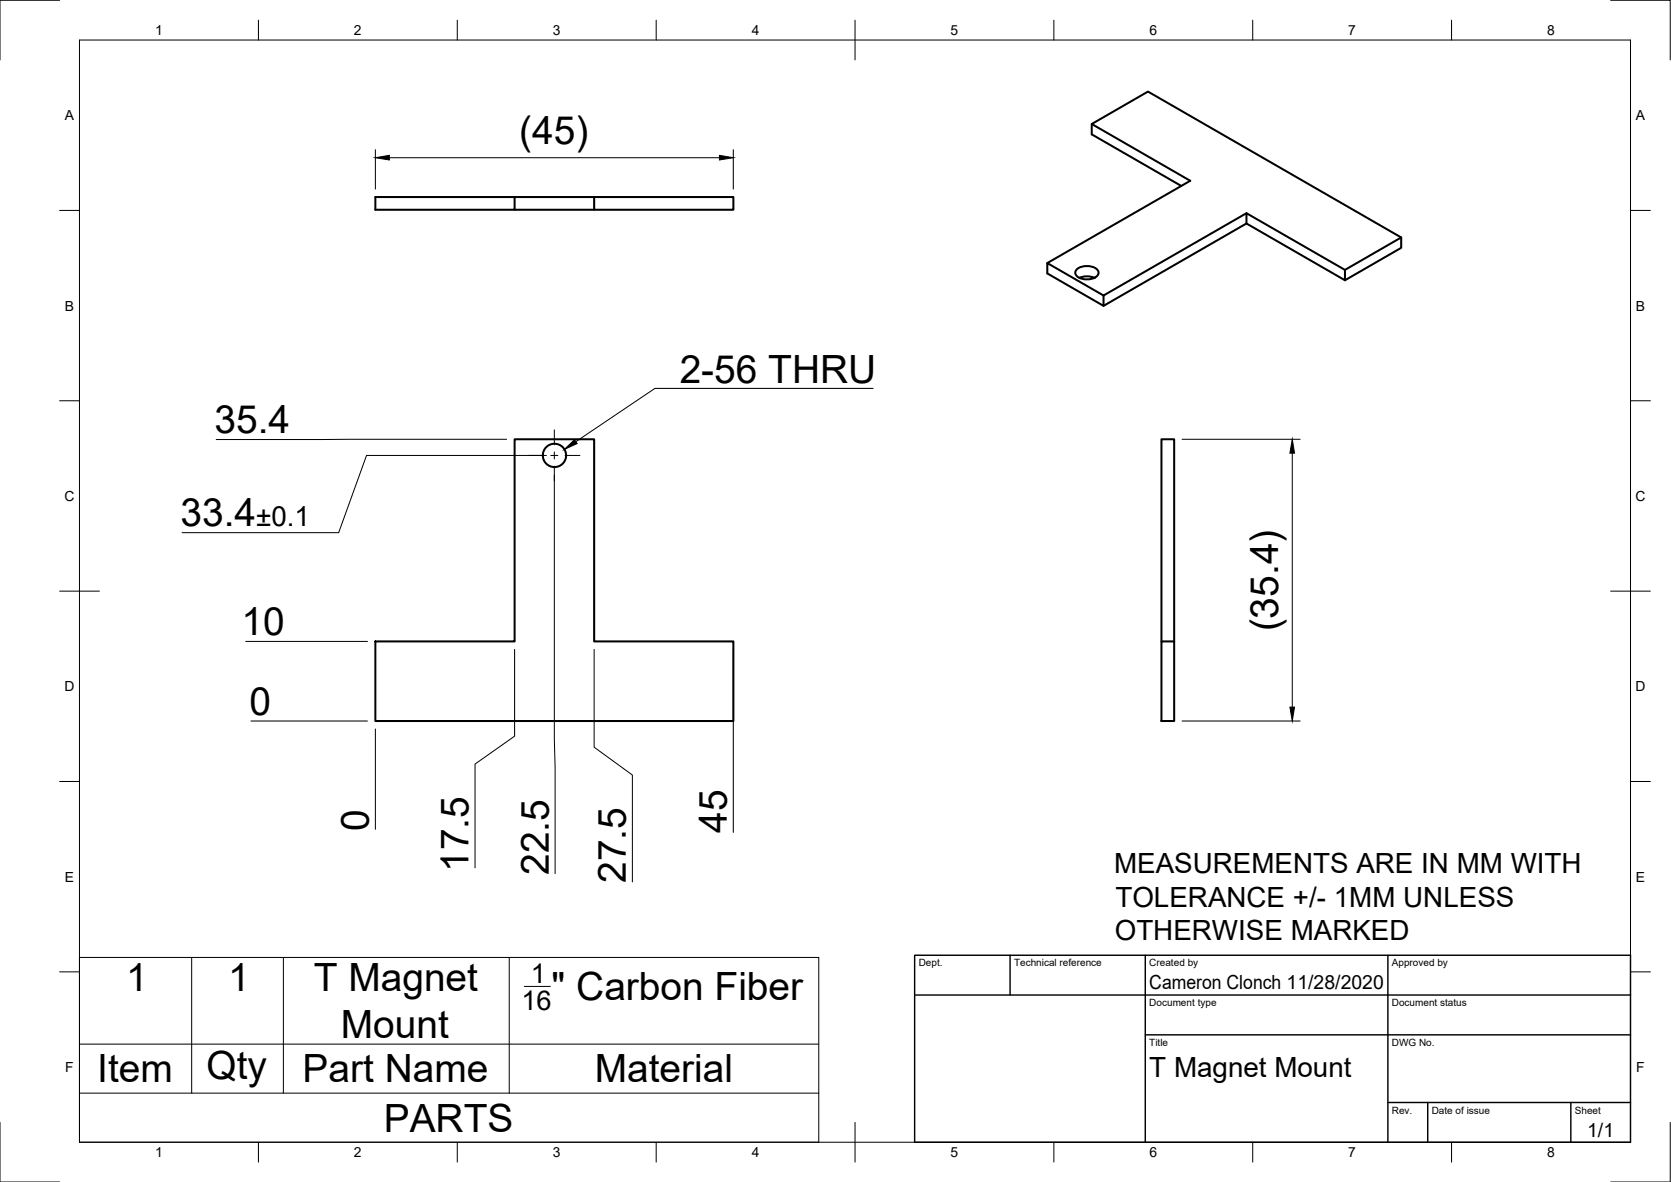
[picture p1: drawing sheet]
<svg xmlns="http://www.w3.org/2000/svg" width="420mm" height="297mm" viewBox="0 0 420 297" stroke-linecap="round" stroke-linejoin="round" font-family="sans-serif">
<!-- layer: Visible -->
<g fill="none" stroke="#000" stroke-width=".51">
<path d="M274.5 31.2l24.8 14.2-36 20.7M129.4 49.5h-35v3.2h35v-3.2h20M129.4 52.7h20M149.4 49.5h35v3.2h-35zM297 46.7l-22.5-12.9v-2.6l14.1-8.2 63.7 36.7v2.6l-14.1 8.1M313.4 56.2l24.8 14.2v-2.6l14.1-8.1M313.4 53.6l-35.9 20.7v2.6l-14.2-8.2v-2.6l14.2 8.2M270.7 67.7a4 4 0 0 1 5.4 .4 1.76 1.76 0 0 1-1.9 2l-1.2 .1a2.48 2.48 0 0 1-2.6-1.7zM271.4 69.8l1.9-.4 1.9 .4M338.2 67.8l-24.8-14.2v2.6l-35.9 20.7M129.4 110.4h20v50.8h35v20h-90v-20h35zM292 161.2h3.2v20h-3.2z"/>
<path d="M292 161.2v-50.8h3.2v50.8"/>
<circle cx="139.4" cy="114.4" r="2.93"/>
</g>
<!-- layer: Border -->
<g fill="none" stroke="#000" stroke-width=".25">
<path d="M15 .1h-15v15M20 10.1h390v276.9h-390zM65 5.1v5M115 5.1v5M165 5.1v5M215 5.1v10M265 5.1v5M315 5.1v5M365 5.1v5M405 .1h15v15M15 52.9h5M410 52.9h5"/>
<path d="M15 100.7h5M410 100.7h5M15 148.6h10M405 148.6h10M15 196.4h5M410 196.4h5M15 244.2h5M410 244.2h5M0 282.1v14.9h15M65 287v5M115 287v5M165 287v5"/>
<path d="M215 282.1v9.9M265 287v5M315 287v5M365 287v5M420 282.1v14.9h-15"/>
</g>
<!-- layer: TitleBlock -->
<path d="M230 240.1h180v46.9h-180zM230 250h180M254 240.1v9.9M288 240.1v46.9M349 240.1v46.9M288 260.1h122M349 277.1h61M359 277.1v9.9M395 277.1v9.9" fill="none" stroke="#000" stroke-width=".36"/>
<!-- layer: Dimensions -->
<g fill="none" stroke="#000" stroke-width=".25">
<path d="M94.4 37.6v9.9M97.9 39.6h83M184.4 37.6v9.9M127.4 110.4l-73 .1M137.4 114.5h-45.2l-7 19.4h-39.4M139.4 119.4v66.3l.2 7v26.8M297.2 110.4h29.7M324.9 113.9v63.8M61.8 161.2h30.6M129.4 163.2v21.8l-10 7v26.1M149.4 163.2v24.6l9.6 7v26.8M184.4 163.2v46"/>
<path d="M63.1 181.2h29.3M94.4 183.2v25.2M297.2 181.2h29.7"/>
</g>
<path d="M94.4 39.6l3.5-.6v1.2zM180.9 39l3.5 .6-3.5 .6zM324.9 110.4l.6 3.5h-1.2zM324.3 177.7h1.2l-.6 3.5z" fill="#000" stroke="#000" stroke-width=".25"/>
<!-- layer: Center Lines -->
<path d="M132.9 114.5h3.8M138.5 114.5h1.8M139.4 108v3.8M139.4 113.6v1.7M139.4 117.1v3.8M142.1 114.5h3.7" fill="none" stroke="#000" stroke-width=".25"/>
<!-- layer: Annotations -->
<path d="M141.9 112.9l2.6-2.4 .6 1z" fill="#000" stroke="#000" stroke-width=".25"/>
<path d="M219.5 97.6h-54.8l-19.9 13.4" fill="none" stroke="#000" stroke-width=".25"/>
<!-- layer: BOM -->
<path d="M20 240.6h185.9v46.4h-185.9zM48.2 240.6v34.1M71.2 240.6v34.1M128 240.6v34.1M131.8 247.9h6.6M20 274.7h185.9M20 262.4h185.9" fill="none" stroke="#000" stroke-width=".25"/>
<g font-size="9.8">
<text x="130.6" y="36.1">(45)</text>
<text x="170.9" y="96.2">2-56 THRU</text>
<text x="54" y="108.8">35.4</text>
<text x="45.4" y="132.2">33.4</text>
<text x="60.7" y="159.6">10</text>
<text x="321.4" y="158.7" transform="rotate(-90 321.4 158.7)">(35.4)</text>
<text x="62.7" y="179.6">0</text>
<text x="92.8" y="208.8" transform="rotate(-90 92.8 208.8)">0</text>
<text x="182.8" y="209.3" transform="rotate(-90 182.8 209.3)">45</text>
<text x="117.8" y="219.1" transform="rotate(-90 117.8 219.1)">17.5</text>
<text x="138" y="219.8" transform="rotate(-90 138 219.8)">22.5</text>
<text x="157.4" y="221.9" transform="rotate(-90 157.4 221.9)">27.5</text>
<text x="31.7" y="249.1">1</text>
<text x="57.4" y="249.1">1</text>
<text x="78.9" y="249.1">T Magnet</text>
<text x="138.7" y="251.4">&quot; Carbon Fiber</text>
<text x="85.7" y="260.8">Mount</text>
<text x="24.4" y="272">Item</text>
<text x="51.9" y="271.1">Qty</text>
<text x="76.1" y="272">Part Name</text>
<text x="149.5" y="272">Material</text>
<text x="96.5" y="284.4">PARTS</text>
</g>
<g font-size="7">
<text x="64.4" y="132.2">±0.1</text>
<text x="280.1" y="219.4">MEASUREMENTS ARE IN MM WITH</text>
<text x="280.5" y="227.8">TOLERANCE +/- 1MM UNLESS</text>
<text x="280.3" y="236.2">OTHERWISE MARKED</text>
<text x="289" y="270.6">T Magnet Mount</text>
</g>
<g font-size="6.8">
<text x="133.5" y="247.1">1</text>
<text x="131.1" y="253.7">16</text>
</g>
<g font-size="4.9">
<text x="289" y="248.5">Cameron Clonch 11/28/2020</text>
<text x="399.1" y="285.7">1/1</text>
</g>
<g font-size="3.5">
<text x="39" y="8.8">1</text>
<text x="89" y="8.8">2</text>
<text x="139" y="8.8">3</text>
<text x="189" y="8.8">4</text>
<text x="239" y="8.8">5</text>
<text x="289" y="8.8">6</text>
<text x="339" y="8.8">7</text>
<text x="389" y="8.8">8</text>
<text x="16.3" y="30.2">A</text>
<text x="411.3" y="30.2">A</text>
<text x="16.3" y="78">B</text>
<text x="411.3" y="78">B</text>
<text x="16.2" y="125.9">C</text>
<text x="411.2" y="125.9">C</text>
<text x="16.2" y="173.7">D</text>
<text x="411.2" y="173.7">D</text>
<text x="16.3" y="221.6">E</text>
<text x="411.3" y="221.6">E</text>
<text x="16.4" y="269.4">F</text>
<text x="411.4" y="269.4">F</text>
<text x="39" y="290.8">1</text>
<text x="89" y="290.8">2</text>
<text x="139" y="290.8">3</text>
<text x="189" y="290.8">4</text>
<text x="239" y="290.8">5</text>
<text x="289" y="290.8">6</text>
<text x="339" y="290.8">7</text>
<text x="389" y="290.8">8</text>
</g>
<g font-size="2.5">
<text x="231" y="242.9">Dept.</text>
<text x="255" y="242.9">Technical reference</text>
<text x="289" y="242.9">Created by</text>
<text x="350" y="242.9">Approved by</text>
<text x="289" y="252.8">Document type</text>
<text x="350" y="252.8">Document status</text>
<text x="289" y="262.9">Title</text>
<text x="350" y="262.9">DWG No.</text>
<text x="350" y="279.9">Rev.</text>
<text x="360" y="279.9">Date of issue</text>
<text x="396" y="279.9">Sheet</text>
</g>
</svg>
